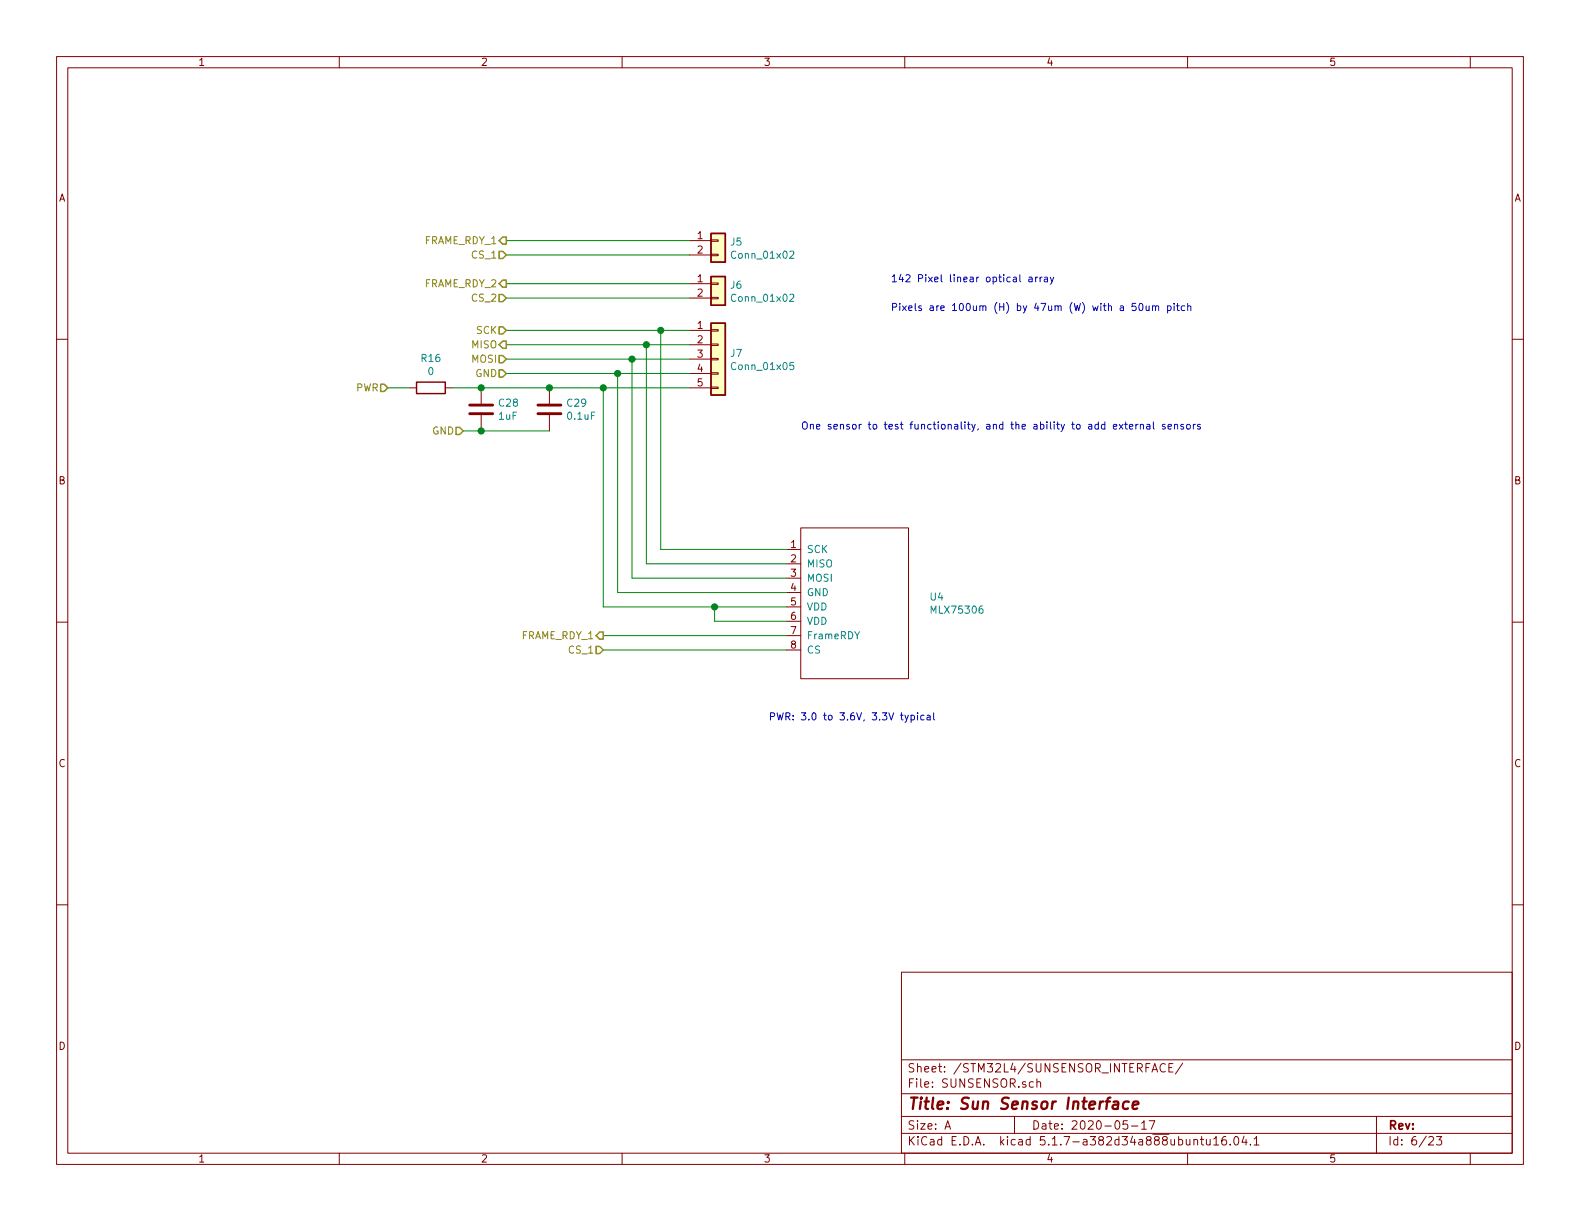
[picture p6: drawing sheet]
<svg xmlns="http://www.w3.org/2000/svg" width="279mm" height="216mm" viewBox="0 0 279 216" stroke-linecap="round" stroke-linejoin="round" font-family="sans-serif">
<g fill="none" stroke="#840000" stroke-width=".18">
<path d="M10 10h259.4v195.9h-259.4zM12 12h255.4v191.9h-255.4zM60 10v2M110 10v2M160 10v2M210 10v2M260 10v2M10 60h2M121.9 58.4h3.8M121.9 42.5h3.8M121.9 45.1h3.8M121.9 50.2h3.8"/>
<path d="M121.9 52.7h3.8M125.7 58.3h1.3v.2h-1.3zM125.7 45h1.3v.2h-1.3zM125.7 42.4h1.3v.3h-1.3zM125.7 52.6h1.3v.2h-1.3zM125.7 50h1.3v.3h-1.3zM267.4 60h2M72.4 68.6h1.3M78.7 68.6h1.3M85.1 68.6v2.8M85.1 73.4v2.8M97.2 68.6v2.8"/>
<path d="M97.2 73.4v2.8M121.9 61h3.8M121.9 63.5h3.8M121.9 66h3.8M121.9 68.6h3.8M125.7 68.5h1.3v.2h-1.3zM125.7 65.9h1.3v.3h-1.3zM125.7 60.8h1.3v.3h-1.3zM125.7 63.4h1.3v.2h-1.3zM139.1 97.2h2.5M139.1 99.7h2.5M141.6 93.3h19.1v26.7h-19.1z"/>
<path d="M10 110h2M139.1 102.2h2.5M139.1 104.8h2.5M139.1 107.3h2.5M139.1 109.9h2.5M139.1 112.4h2.5M139.1 114.9h2.5M267.4 110h2M10 160h2M267.4 160h2M159.4 171.9h108v32h-108zM159.4 197.4h108"/>
<path d="M159.4 193.4h108M159.4 187.4h108M167.1 199.7l.5-1.5 .5 1.5M167.2 199.2h.8M179.4 197.4v3M182.7 191.3h-.4l-.3 .2 .1 .6 .2 .2 .4-.1M183.4 191.4v-.1a.37 .37 0 0 1 .6 .2v.8M183.4 190.8v1.5M199.4 198.2h-.7l-.1 .7 .2-.1h.5l.1 .2v.5l-.2 .2-.6-.2M200.1 199.1h1.1M201.9 198.6l.4-.4v1.5M201.9 199.7h.8"/>
<path d="M203.2 198.2h1l-.6 1.5M206.1 188.2a.7 .7 0 0 0-.9 .2 .7 .7 0 0 0 .1 1 .55 .55 0 0 0 .8 0M206.7 188.8h.5M207.4 188.1h-.7v1.5h.7M209.1 188l-1.3 1.9M243.4 197.4v6.5M60 203.9v2M110 203.9v2M159.4 200.4h108M160 203.9v2M210 203.9v2M211.1 201.6l.1-.1a.37 .37 0 0 1 .6 .2v.8"/>
<path d="M211.1 201.5v1M212.3 201.5h.6M212.5 201v1.3l.4 .2M213.3 201.5v.8a.39 .39 0 0 0 .7 0M214 201.5v1M214.6 201.4l.5-.4v1.5M214.6 202.5h.9M216.8 201a.59 .59 0 0 0-.7 .6v.7l.2 .2 .5-.2 .1-.5-.1-.2-.5-.1-.2 .3M217.6 202.3v.2M218.4 201h.1a.81 .81 0 0 1 .6 .6 .81 .81 0 0 1-.3 .8l-.1 .1a.8 .8 0 0 1-.6-.7 .8 .8 0 0 1 .3-.8zM220 200.9l-.4 1.1h.9M220.3 201.5v1"/>
<path d="M221.1 202.3v.2M221.8 201.4l.4-.4v1.5M221.8 202.5h.8M252.7 201.1l.2-.1h.3l.3 .4-.9 1.1h.9M254 201h.9l-.4 .5 .4 .2v.6l-.2 .2-.7-.2M260 203.9v2"/>
</g>
<path d="M196.9 194.8h.8l-.1 1.3M197.7 195.2l-.6 .1a.4 .4 0 0 0-.4 .4 .4 .4 0 0 0 .3 .4l.7-.1M199.6 194.8a.68 .68 0 0 0-1 .3v.8l.3 .2 .6-.1M200.3 195.4l1-.2-.1-.4h-.5l-.3 .2-.1 1 .2 .1 .6-.1" fill="none" stroke="#840000" stroke-width=".41"/>
<g fill="#ffffc2" stroke="#ffffc2" stroke-width=".18">
<path d="M125.7 57.2h2.6v12.7h-2.6z"/>
<path d="M125.7 41.3h2.6v5.1h-2.6z"/>
<path d="M125.7 48.9h2.6v5.1h-2.6z"/>
</g>
<path d="M125.7 57.2h2.6v12.7h-2.6zM125.7 41.3h2.6v5.1h-2.6zM125.7 48.9h2.6v5.1h-2.6zM73.7 67.6h5v2h-5z" fill="none" stroke="#840000" stroke-width=".25"/>
<path d="M139.7 44.5l.5-.1 .2 .4-.1 .2-.7 .7h.8M139.7 52.1l.5-.1 .2 .4-.1 .2-.7 .7h.8M140.3 64.1h-.6v.6l.2-.1h.4v.6l-.1 .2-.5-.2" fill="none" stroke="#008484" stroke-width=".18"/>
<path d="M83.1 73.2h4M83.1 71.6h4M95.1 73.2h4.1M95.1 71.6h4.1" fill="none" stroke="#840000" stroke-width=".51"/>
<g fill="none" stroke="#008400" stroke-width=".18">
<path d="M89.5 42.5h32.4M89.5 45.1h32.4M89.5 58.4h32.4M89.5 50.2h32.4M89.5 52.7h32.4M116.8 58.4v38.8h22.3M68.6 68.6h3.8M80 68.6h41.9M81.9 76.2h15.3M89.5 66h32.4M89.5 61h32.4M89.5 63.5h32.4"/>
<path d="M106.7 68.6v38.7h32.4M109.2 66v38.8h29.9M111.8 63.5v38.7h27.3M114.3 61v38.7h24.8M106.7 112.4h32.4M106.7 114.9h32.4M126.4 107.3v2.6h12.7"/>
</g>
<path d="M88.3 44.5h.6l.6 .6-.6 .6h-.6zM88.3 57.8h.6l.6 .6-.6 .7h-.6zM88.3 52.1h.6l.6 .6-.6 .6h-.6zM88.9 41.9h.6v1.3h-.6l-.6-.7zM88.9 49.5h.6v1.3h-.6l-.6-.6zM67.3 67.9h.6l.7 .7-.7 .6h-.6zM80.6 75.6h.7l.6 .6-.6 .6h-.7zM88.3 65.4h.6l.6 .6-.6 .7h-.6zM88.3 62.9h.6l.6 .6-.6 .6h-.6zM88.9 60.3h.6v1.3h-.6l-.6-.6zM105.4 114.3h.6l.7 .6-.7 .7h-.6zM106 111.8h.7v1.2h-.7l-.6-.6z" fill="none" stroke="#848400" stroke-width=".25"/>
<g fill="none" stroke="#0000c2" stroke-width=".18">
<path d="M180.3 48.6v1.1l.2 .1M182 49h.4l.1 .8M182.5 49.3l-.4 .1-.2 .1 .1 .3h.5M183.1 49v.8M183.5 49h-.3l-.1 .2M183.9 49v.8M184.3 49h-.3l-.1 .2M184.7 49h.5v.8M185.2 49.3l-.4 .1-.2 .1 .2 .3h.4M185.7 49l.3 .8M186.3 49l-.4 1.1-.2 .2M200.8 53.6h-.6v.7l.5-.2 .2 .3v.3l-.2 .2-.5-.1"/>
<path d="M201.5 53.8l.2-.2a.69 .69 0 0 1 .4 .7 .69 .69 0 0 1-.4 .6l-.2-.1-.1-.4zM202.7 54.1v.8h.3l.2-.1M203.2 54.1v.8M203.8 54.2l.2-.1h.3v.8M203.8 54.1v.8M204.3 54.3l.2-.2h.3l.1 .8M206.5 54.1h.3l.3 .2-.1 .6h-.5M206.5 54.1v1.2M207.6 53.6v.2M207.6 54.1v.8M208.1 54.1h.4M208.2 53.6v1.1l.3 .2"/>
<path d="M209.5 54.1h-.4l-.2 .2 .1 .6h.5M210 54.2l.2-.1h.3l.1 .8M210 53.6v1.3M196.9 75.4l.6-.1-.1-.2-.3-.1-.2 .2 .1 .6h.4M197.9 75l.7 .9M198.6 75l-.7 .9M198.9 75h.5M199.1 74.6v1.1l.3 .2M199.7 75.4l.6-.1v-.2l-.4-.1-.2 .2 .1 .6h.5M200.9 75v.9M201.2 75l-.3 .3M201.7 75.2l.2-.2 .2 .1 .1 .8"/>
<path d="M201.7 75v.9M202.8 75.1h.5l.1 .8M203.4 75.3l-.5 .1-.2 .2 .2 .3 .5-.1M204 74.6v1.1l.1 .2M206 75.1l-.3-.1-.2 .2 .1 .2 .4 .1v.3h-.5M206.6 75.4l.6-.1-.1-.2-.4-.1-.1 .2v.6h.5M207.7 75.2l.2-.2 .3 .1 .1 .8M207.7 75v.9M209.3 75.1l-.3-.1-.2 .2 .1 .2 .4 .1v.3h-.5M209.9 75.2l.2-.2 .3 .2 .1 .4-.1 .2-.3 .1-.2-.2zM211 75v.9M211.4 75l-.4 .3"/>
<path d="M212.2 75.1l-.3-.1-.1 .2v.2l.4 .1v.3h-.4M160 126.5l.3 .8M160.6 126.5l-.4 1.1-.2 .1M161.1 126.5h.4l.2 .2-.1 .6h-.5M161.1 126.5v1.2M162.3 126v.2M162.3 126.5v.8M163.4 126.5h-.4l-.2 .2 .1 .6h.5M164 126.5h.4l.1 .8M164.5 126.8h-.4l-.2 .2 .1 .3h.5M165.1 126v1.1l.2 .2"/>
</g>
<g fill="#008400" stroke="#008400" stroke-width=".25">
<circle cx="85.1" cy="76.2" r=".51"/>
<circle cx="106.7" cy="68.6" r=".51"/>
<circle cx="97.2" cy="68.6" r=".51"/>
<circle cx="85.1" cy="68.6" r=".51"/>
<circle cx="116.8" cy="58.4" r=".51"/>
<circle cx="114.3" cy="61" r=".51"/>
<circle cx="111.8" cy="63.5" r=".51"/>
<circle cx="109.2" cy="66" r=".51"/>
<circle cx="126.4" cy="107.3" r=".51"/>
</g>
<text font-size="2.8" fill="#840000" x="160.4" y="196.2">Title: Sun Sensor Interface</text>
<g font-size="2.1" fill="#840000">
<text x="160.4" y="189.6">Sheet: /STM32L4/SUNSENSOR_INTERFACE/</text>
<text x="160.4" y="192.3">File: SUNSENSOR.sch</text>
<text x="160.4" y="202.5">KiCad E.D.A. kicad 5.1.7-a382d34a888ubuntu16.04.1</text>
<text x="160.4" y="199.7">Size: A</text>
<text x="182.4" y="199.7">Date: 2020-05-17</text>
<text x="245.4" y="199.7">Rev:</text>
<text x="245.4" y="202.5">Id: 6/23</text>
</g>
<g font-size="1.8" fill="#840000">
<text x="35" y="11.6">1</text>
<text x="85" y="11.6">2</text>
<text x="135" y="11.6">3</text>
<text x="185" y="11.6">4</text>
<text x="235" y="11.6">5</text>
<text x="10.4" y="35.6">A</text>
<text x="267.8" y="35.6">A</text>
<text x="123.3" y="42.3">1</text>
<text x="123.3" y="44.8">2</text>
<text x="123.3" y="49.9">1</text>
<text x="123.3" y="52.5">2</text>
<text x="123.3" y="58.2">1</text>
<text x="123.3" y="60.7">2</text>
<text x="123.3" y="63.2">3</text>
<text x="123.3" y="65.8">4</text>
<text x="123.3" y="68.3">5</text>
<text x="10.4" y="85.6">B</text>
<text x="267.8" y="85.6">B</text>
<text x="139.9" y="96.9">1</text>
<text x="139.9" y="99.4">2</text>
<text x="139.9" y="102">3</text>
<text x="139.9" y="104.5">4</text>
<text x="139.9" y="107.1">5</text>
<text x="139.9" y="109.6">6</text>
<text x="139.9" y="112.1">7</text>
<text x="139.9" y="114.7">8</text>
<text x="10.4" y="135.6">C</text>
<text x="267.8" y="135.6">C</text>
<text x="10.4" y="185.6">D</text>
<text x="267.8" y="185.6">D</text>
<text x="35" y="205.5">1</text>
<text x="85" y="205.5">2</text>
<text x="135" y="205.5">3</text>
<text x="185" y="205.5">4</text>
<text x="235" y="205.5">5</text>
</g>
<g font-size="1.8" fill="#848400">
<text x="75" y="43.2">FRAME_RDY_1</text>
<text x="83.6" y="45.7">CS_1</text>
<text x="75" y="50.8">FRAME_RDY_2</text>
<text x="83.6" y="53.3">CS_2</text>
<text x="84.3" y="59.1">SCK</text>
<text x="83.5" y="61.6">MISO</text>
<text x="83.5" y="64.1">MOSI</text>
<text x="62.9" y="69.2">PWR</text>
<text x="84.1" y="66.7">GND</text>
<text x="76.5" y="76.8">GND</text>
<text x="92.2" y="113">FRAME_RDY_1</text>
<text x="100.7" y="115.6">CS_1</text>
</g>
<g font-size="1.8" fill="#008484">
<text x="129.2" y="43.4">J5</text>
<text x="129.7" y="45.7">Conn_01x02</text>
<text x="129.2" y="51.1">J6</text>
<text x="129.7" y="53.4">Conn_01x02</text>
<text x="74.6" y="64">R16</text>
<text x="129.2" y="63.1">J7</text>
<text x="129.7" y="65.4">Conn_01x05</text>
<text x="75.7" y="66.3">0</text>
<text x="88.3" y="71.9">C28</text>
<text x="100.4" y="71.9">C29</text>
<text x="88.2" y="74.2">1uF</text>
<text x="100.5" y="74.2">0.1uF</text>
<text x="142.6" y="97.8">SCK</text>
<text x="142.6" y="100.3">MISO</text>
<text x="142.6" y="102.9">MOSI</text>
<text x="142.6" y="105.4">GND</text>
<text x="142.6" y="107.9">VDD</text>
<text x="164.5" y="106.2">U4</text>
<text x="142.6" y="110.5">VDD</text>
<text x="142.6" y="113">FrameRDY</text>
<text x="164.9" y="108.5">MLX75306</text>
<text x="142.6" y="115.6">CS</text>
</g>
<g font-size="1.8" fill="#0000c2">
<text x="157.5" y="49.9">142 Pixel linear optical array</text>
<text x="157.5" y="55">Pixels are 100um (H) by 47um (W) with a 50um pitch</text>
<text x="141.6" y="75.9">One sensor to test functionality, and the ability to add external sensors</text>
<text x="135.9" y="127.4">PWR: 3.0 to 3.6V, 3.3V typical</text>
</g>
</svg>
